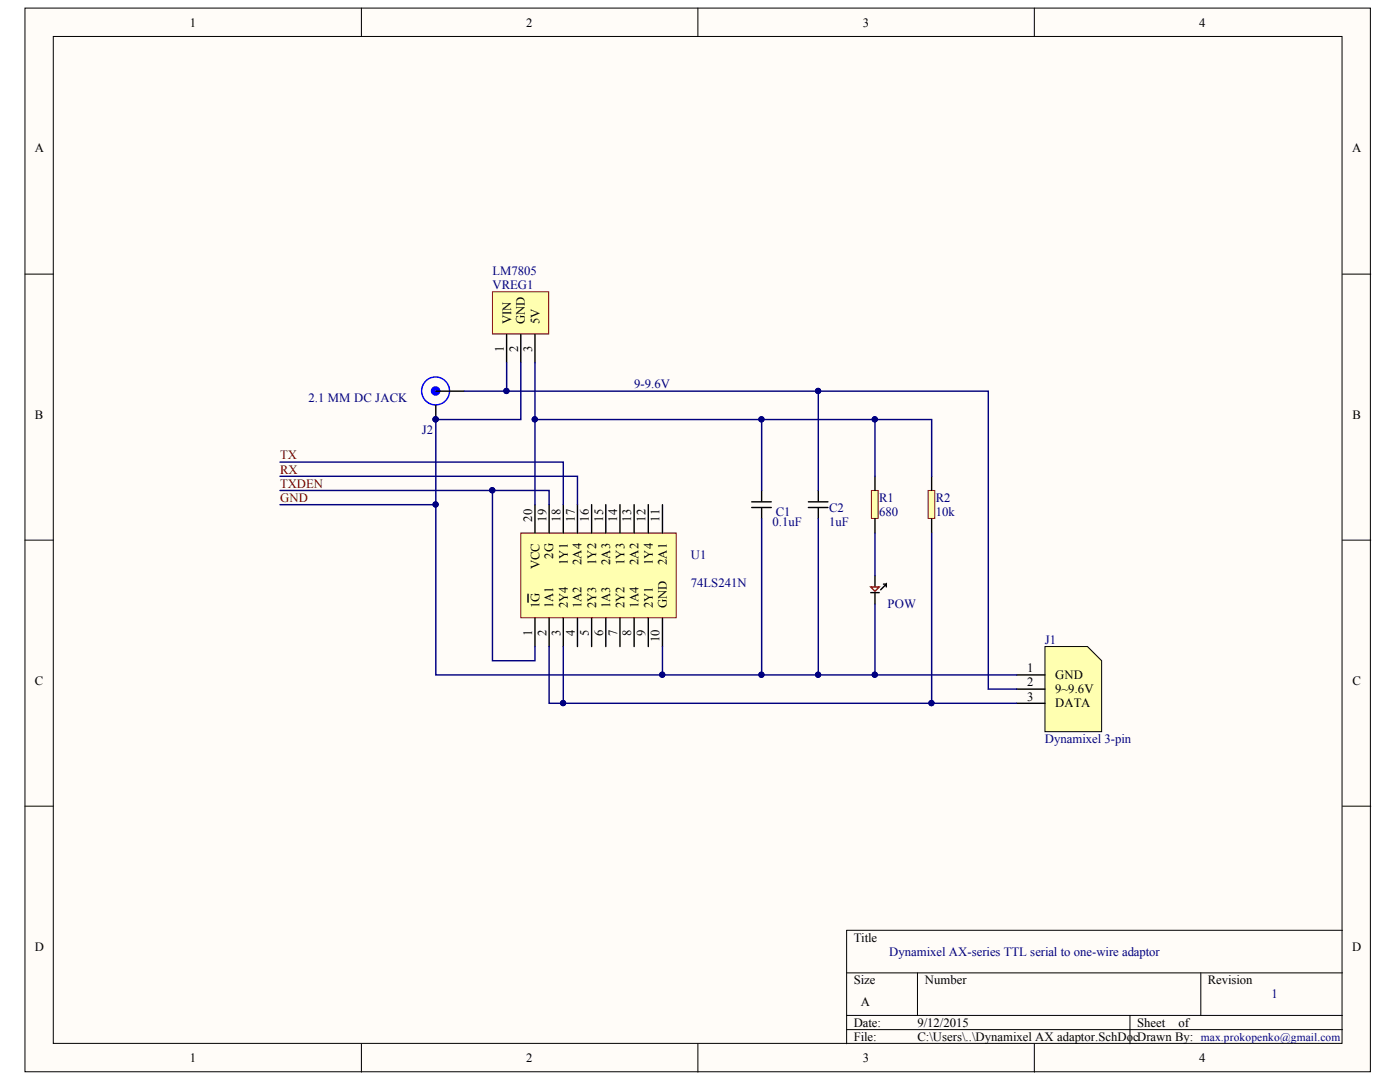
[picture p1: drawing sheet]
# Altium schematic sheet Dynamixel AX adaptor.SchDoc
size A

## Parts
C1  C: 0.1uF  [0603]  (hidden comment: C 0.1uF 25V)
C2  C: 1uF  [0603]  (hidden comment: C 1uF 25V)
J1  Dynamixel 3-pin  [DYNAMIXEL 3-PIN]
J2  2.1 MM DC JACK  VIN: 9-9.6V  [DC JACK 2.1MM SMT]
POW  LEDG  [0805 - LED]  (value not drawn)
R1  R: 680  [0603]  (hidden comment: R 680)
R2  R: 10k  [0603]  (hidden comment: R 10k)
U1  74LS241N
VREG1  LM7805

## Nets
GND: C1.2 C2.2 J1.1(GND) J2.2(G) POW.2(K) U1.10(GND) VREG1.2(GND)
RX: U1.17(2A4)
TX: U1.18(1Y1)
TXDEN: U1.1(1~{G}) U1.19(2G)
NetC1_1: C1.1 R1.1 R2.1 U1.20(VCC) VREG1.3(5V)
NetC2_1: C2.1 J1.2(9~9.6V) J2.1(S) VREG1.1(VIN)
NetJ1_3: J1.3(DATA) R2.2 U1.2(1A1) U1.3(2Y4)
NetPOW_1: POW.1(A) R1.2

Not connected (* = marked no-connect by the designer): U1 4(1A2) 5(2Y3) 6(1A3) 7(2Y2) 8(1A4) 9(2Y1) 11(2A1) 12(1Y4) 13(2A2) 14(1Y3) 15(2A3) 16(1Y2)

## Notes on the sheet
- Dynamixel AX-series TTL serial to one-wire adaptor
- 1
- max.prokopenko@gmail.com
